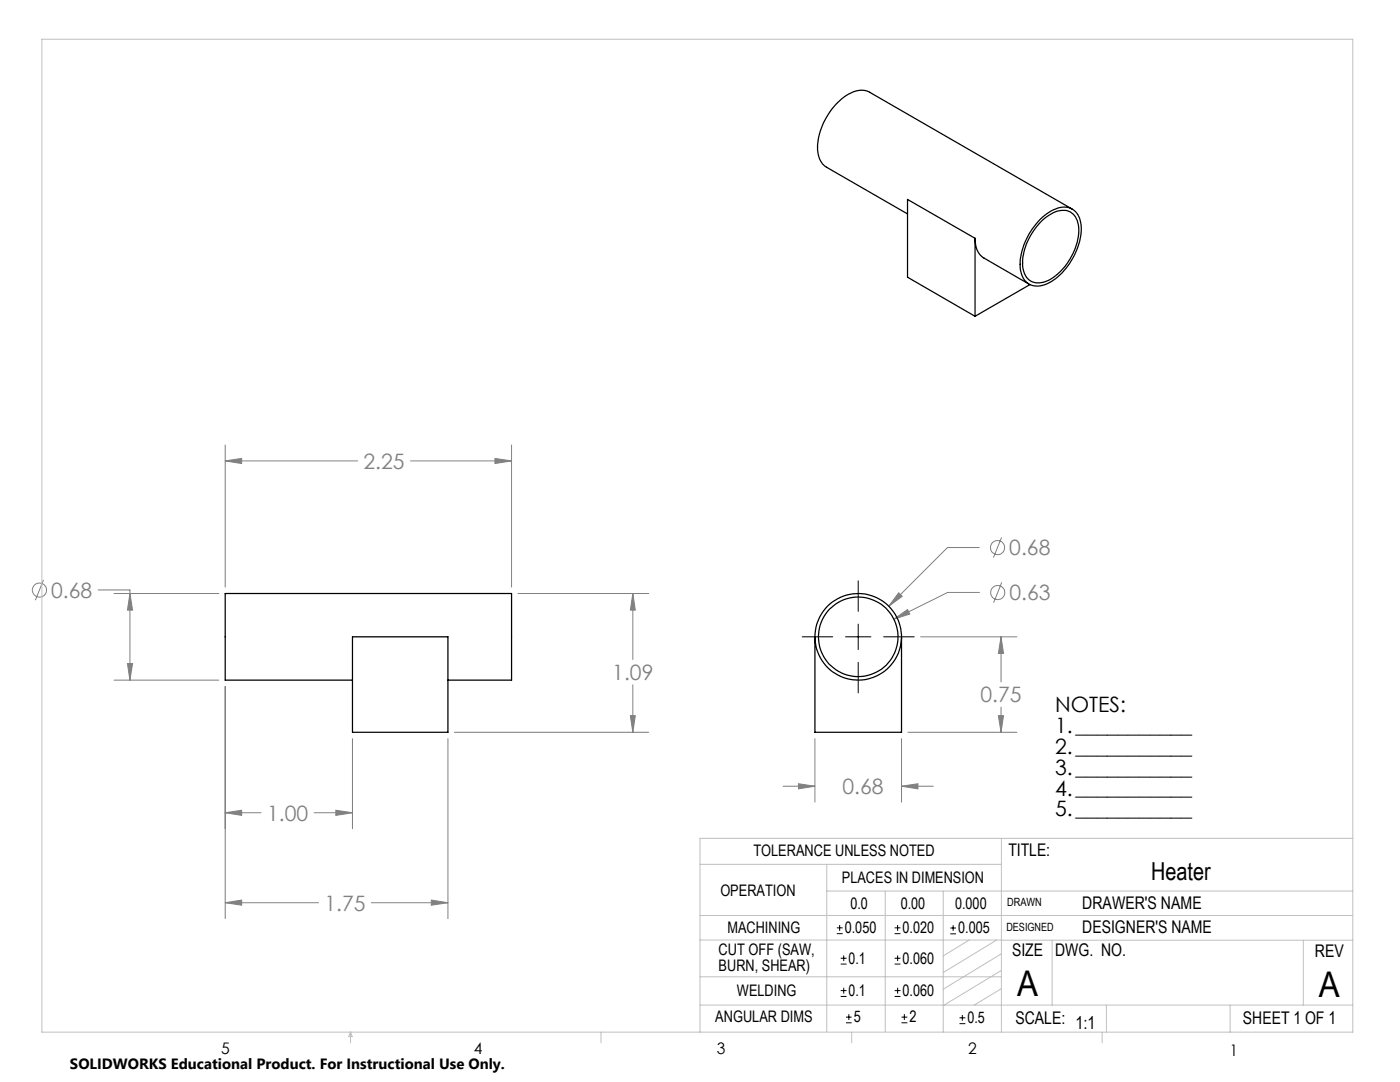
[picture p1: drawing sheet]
<svg xmlns="http://www.w3.org/2000/svg" width="279mm" height="216mm" viewBox="0 0 279 216" stroke-linecap="round" stroke-linejoin="round" font-family="sans-serif">
<g fill="none" stroke="#808080" stroke-width=".2">
<path d="M44.9 92l3.3-.5v1zM44.9 88.8v28.4M44.9 92h26.5M81.9 92h20.2M98.8 91.5l3.3 .5-3.3 .5zM102.1 88.8v28.4M8.7 115.7l-1.6 4.1M19.6 117.7h6.3v18M22.8 118.4h20.9M25.9 118.4l.6 3.3h-1.1zM103.4 118.4h26.1M126.3 118.4l.5 3.3h-1z"/>
<path d="M126.3 118.4v13.2M179.4 118.3l.7 .7-2.7 2zM195.4 109.3h-6.3l-11.7 11.7M195.5 118.2h-6.4l-10.7 5.3M199.9 107.2l-1.6 4.1M199.9 116.2l-1.6 4.1M22.8 135.7h20.9M25.4 132.4h1.1l-.6 3.3zM44.9 137v46.3M126.3 136.6v9.5M178.4 123.5l2.7-1.9 .5 .9zM183.7 127.1h19.3"/>
<path d="M199.8 127.1l.5 3.3h-1.1zM199.8 127.1v9M70.3 147.4v17.9M89.4 147.4v35.9M90.7 146.1h38.8M125.8 142.8h1l-.5 3.3zM156.3 156.9h6.3M159.3 156.4l3.3 .5-3.3 .5zM162.6 147.4v12.7M179.9 156.9l3.3-.5v1zM179.9 147.4v12.7M179.9 156.9h6.4"/>
<path d="M181.2 146.1h21.8M199.2 142.8h1.1l-.5 3.3zM199.8 141.1v5M44.9 162.2l3.3-.5v1zM44.9 162.2h7.2M62.7 162.2h7.6M67 161.7l3.3 .5-3.3 .5zM86.1 179.6l3.3 .5-3.3 .5zM44.9 180.1l3.3-.5v1zM44.9 180.1h18.7M74.1 180.1h15.3"/>
<circle cx="7.9" cy="117.7" r="1.41"/>
<circle cx="199.1" cy="109.3" r="1.4"/>
<circle cx="199.1" cy="118.2" r="1.41"/>
</g>
<g fill="none" stroke="#000" stroke-width=".2">
<path d="M171.3 115.9v6.1M160.1 127.1h6.1M168.7 127.1h5.1M171.3 124.5v5.1M171.3 132.2v6.1M176.4 127.1h6.1M167 186.3h1.2M167 185.1h1.2M167.6 184.6v1.1M167.8 198.8h1.1M167.8 197.7h1.1M167.8 192.4h1.1"/>
<path d="M167.8 191.2h1.1M168.4 190.6v1.2M168.4 197.1v1.2M178.5 198.8h1.2M178.5 197.7h1.2M178.5 192.4h1.2M178.5 191.2h1.2M178.5 186.3h1.2M178.5 185.1h1.2M179.1 184.6v1.1M179.1 190.6v1.2M179.1 197.1v1.2"/>
<path d="M189.7 185.2h1.1M189.7 186.3h1.1M190.2 184.6v1.1M168.8 204.1h1.2M168.8 203h1.2M169.4 202.4v1.1M179.9 204.1h1.2M179.9 203h1.2M180.5 202.4v1.1M191.5 204.3h1.2M191.5 203.1h1.2M192.1 202.5v1.2"/>
</g>
<g fill="none" stroke="#c0c0c0" stroke-width=".2">
<path d="M8.4 7.8h261.6v198.2h-261.6zM139.7 172.5h60.1M165 177.8h105M165 172.5v33.3M176.7 177.8v28M188.2 177.8v28.2M199.8 167.3v38.7M270 167.3h-130.3v38.7M139.7 182.7h130.3M139.7 187.6h60.2M139.7 194.9h60.1M193.4 187.6l-5.2 3.1"/>
<path d="M198.9 187.6l-10.7 6.5M199.8 187.6h70.2M199.8 197.3l-5.4 3.3M199.8 193.6l-11.6 7.1M199.8 190.3l-11.6 7.1M210 187.6v13M260.1 187.6v13M70 206v2.1M70 206l.3 .8h-.7zM119.9 206v2.1M139.7 200.6h130.3M170 206v2.1"/>
<path d="M220 206v2.1M220.8 200.6v5.4M245.5 200.6v5.4"/>
</g>
<path d="M25.9 118.4l.6 3.3h-1.1zM25.4 132.4h1.1l-.6 3.3zM44.9 92l3.3-.5v1zM98.8 91.5l3.3 .5-3.3 .5zM44.9 162.2l3.3-.5v1zM67 161.7l3.3 .5-3.3 .5zM44.9 180.1l3.3-.5v1zM86.1 179.6l3.3 .5-3.3 .5zM126.3 118.4l.5 3.3h-1zM125.8 142.8h1l-.5 3.3zM178.4 123.5l3.2-1-.5-.9zM179.4 118.3l-2 2.7 2.7-2zM199.8 127.1l.5 3.3h-1.1zM199.2 142.8h1.1l-.5 3.3zM159.3 156.4l3.3 .5-3.3 .5zM179.9 156.9l3.3-.5v1z" fill="#808080"/>
<g fill="none" stroke="#000" stroke-width=".25">
<path d="M194.6 47.6a4.2 4.2 0 0 0 1.8 3.9l9 5.2M194.6 47.6l-13.5-7.8v15.5l13.5 7.8M194.6 47.6v15.5M205.5 56.8l-10.9 6.3M207.6 43.7a6.9 6.9 0 0 1 5.5-2.3 3.6 3.6 0 0 1 2.7 3.5 13.2 13.2 0 0 1-6.9 11.8 3.4 3.4 0 0 1-5.2-2.5 11.9 11.9 0 0 1 2.7-9.1zM207.7 44.3a6 6 0 0 1 5.3-2.2 3.5 3.5 0 0 1 2.3 3.6 12 12 0 0 1-6.8 10.5 3.1 3.1 0 0 1-4.4-2.8 11.8 11.8 0 0 1 3.6-9.1zM214 41.7l-40.4-23.3a4.4 4.4 0 0 0-4.7 .6 13.5 13.5 0 0 0-5.7 10.9 4.2 4.2 0 0 0 1.8 3.5l16.1 9.3M70.3 135.7h-25.4v-17.3h57.2v17.3h-12.7M70.3 127.1h19.1v19h-19.1zM162.6 127.1v19h17.3v-19"/>
<circle cx="171.3" cy="127.1" r="8.6"/>
<circle cx="171.3" cy="127.1" r="7.9"/>
</g>
<g font-size="7.1">
<text x="203" y="198.7">A</text>
<text x="263.2" y="198.9">A</text>
</g>
<text font-size="4.9" x="229.7" y="175.7">Heater</text>
<g font-size="4.2" fill="#808080">
<text x="72.5" y="93.6">2.25</text>
<text x="201.4" y="110.8">0.68</text>
<text x="10.2" y="119.3">0.68</text>
<text x="201.5" y="119.8">0.63</text>
<text x="122.2" y="135.7">1.09</text>
<text x="195.7" y="140.2">0.75</text>
<text x="168.1" y="158.5">0.68</text>
<text x="53.3" y="163.8">1.00</text>
<text x="64.7" y="181.7">1.75</text>
</g>
<g font-size="4.2">
<text x="210.6" y="142">NOTES:</text>
<text x="210.6" y="146.2">1.___________</text>
<text x="210.6" y="150.4">2.___________</text>
<text x="210.6" y="154.6">3.___________</text>
<text x="210.6" y="158.7">4.___________</text>
<text x="210.6" y="162.9">5.___________</text>
</g>
<g font-size="3.5">
<text x="201.2" y="170.7">TITLE:</text>
<text x="216" y="181.4">DRAWER'S NAME</text>
<text x="202" y="190.8">SIZE</text>
<text x="210.6" y="190.8">DWG. NO.</text>
<text x="216" y="186.2">DESIGNER'S NAME</text>
<text x="262.4" y="190.9">REV</text>
<text x="202.7" y="204.4">SCALE:</text>
<text x="214.6" y="205.4">1:1</text>
<text x="248.1" y="204.4">SHEET 1 OF 1</text>
</g>
<g font-size="3.2">
<text x="150.4" y="170.8">TOLERANCE UNLESS NOTED</text>
<text x="143.8" y="178.9">OPERATION</text>
<text x="168" y="176.2">PLACES IN DIMENSION</text>
<text x="169.7" y="181.4">0.0</text>
<text x="179.8" y="181.4">0.00</text>
<text x="190.6" y="181.4">0.000</text>
<text x="143.4" y="190.5">CUT OFF (SAW,</text>
<text x="145.2" y="186.2">MACHINING</text>
<text x="168.6" y="186.2">0.050</text>
<text x="180.1" y="186.2">0.020</text>
<text x="191.2" y="186.2">0.005</text>
<text x="143.4" y="193.7">BURN, SHEAR)</text>
<text x="169.4" y="192.3">0.1</text>
<text x="180.1" y="192.3">0.060</text>
<text x="147.1" y="198.7">WELDING</text>
<text x="169.4" y="198.7">0.1</text>
<text x="180.1" y="198.7">0.060</text>
<text x="142.8" y="204">ANGULAR DIMS</text>
<text x="170.4" y="204">5</text>
<text x="181.5" y="204">2</text>
<text x="193.1" y="204.2">0.5</text>
<text x="44.2" y="210.4">5</text>
<text x="94.6" y="210.3">4</text>
<text x="143.1" y="210.4">3</text>
<text x="193.2" y="210.3">2</text>
<text x="245.4" y="210.6">1</text>
</g>
<text font-size="3" x="14" y="213.3">SOLIDWORKS Educational Product. For Instructional Use Only.</text>
<g font-size="2.3">
<text x="200.8" y="185.7">DESIGNED</text>
<text x="201" y="180.9">DRAWN</text>
</g>
</svg>
